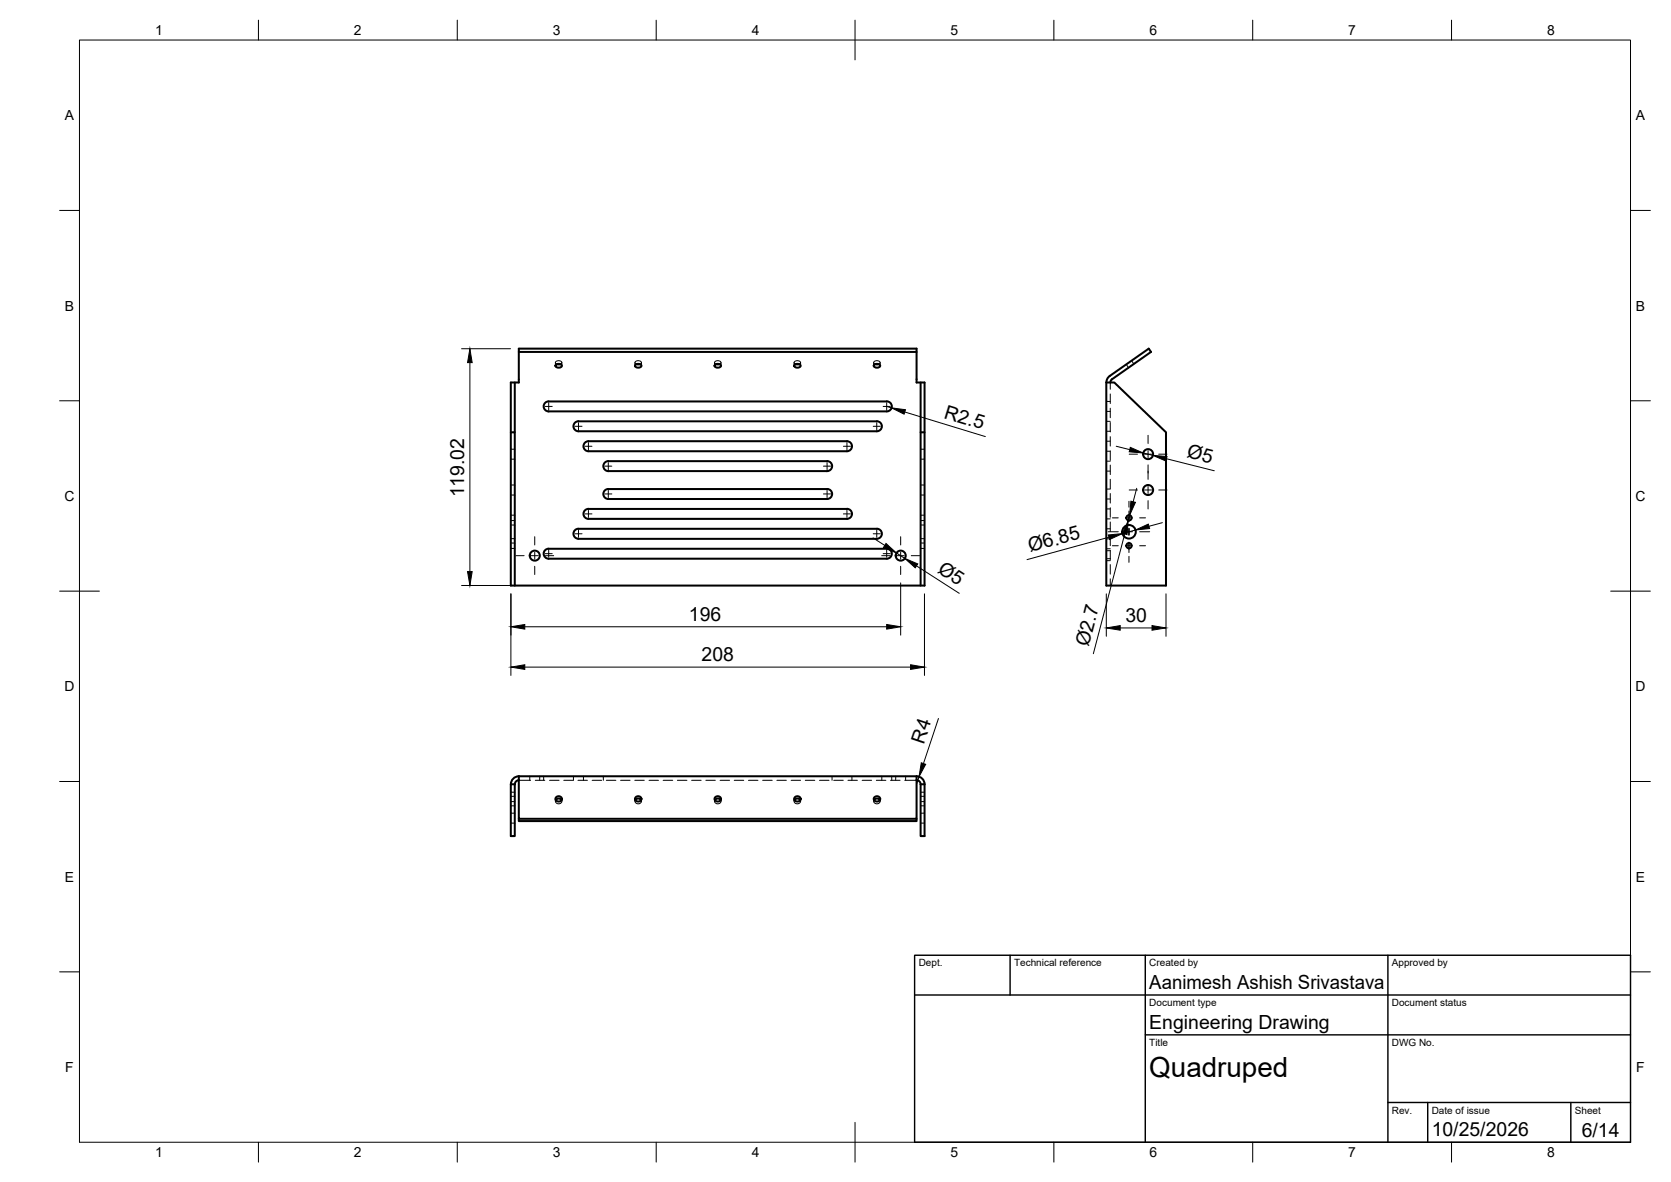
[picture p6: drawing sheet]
<svg xmlns="http://www.w3.org/2000/svg" width="420mm" height="297mm" viewBox="0 0 420 297" stroke-linecap="round" stroke-linejoin="round" font-family="sans-serif">
<!-- layer: Visible -->
<g fill="none" stroke="#000" stroke-width=".51">
<path d="M129.4 96.1v12.5M130.5 88.4v7.7h-2.1v51.1h104.1v-51.1h-2v-7.7M130.5 87.6h100v.8h-100zM139.7 91.7a.83 .83 0 0 1 .9-.3 .83 .83 0 0 1 .6 .7 .83 .83 0 0 1-.9 .3 .83 .83 0 0 1-.6-.7zM140.1 91.5h.8M159.7 91.7a.83 .83 0 0 1 .9-.3 .83 .83 0 0 1 .6 .7 .83 .83 0 0 1-.9 .3 .83 .83 0 0 1-.6-.7zM160.1 91.5h.8M179.7 91.7a.83 .83 0 0 1 .9-.3 .83 .83 0 0 1 .6 .7 .83 .83 0 0 1-.8 .3 .83 .83 0 0 1-.7-.7zM180.1 91.5h.8M199.8 91.7a.83 .83 0 0 1 .8-.3 .83 .83 0 0 1 .7 .7 .83 .83 0 0 1-.9 .3 .83 .83 0 0 1-.6-.7zM200.1 91.5h.8M219.8 91.7a.83 .83 0 0 1 .8-.3 .83 .83 0 0 1 .7 .7 .83 .83 0 0 1-.9 .3 .83 .83 0 0 1-.6-.7z"/>
<path d="M220.1 91.5h.8M231.5 96.1v51.1M278.2 96.1h2l13 12.5v38.6h-15zM279.2 96.1l.4-.8 9.8-6.9-.6-.8-9.8 6.9-.7 .9-.1 .7M128.4 108.6h1v38.6M137.9 100.9h85.1a1.26 1.26 0 0 1 1.2 1.2 1.26 1.26 0 0 1-1.2 1.3h-85.1M138 100.9a1.26 1.26 0 0 0-1.3 1.2 1.26 1.26 0 0 0 1.3 1.3M146.9 111.4l1.1-.5h65a1.26 1.26 0 0 1 1.2 1.2 1.26 1.26 0 0 1-1.2 1.3h-65a1.26 1.26 0 0 1-1.2-.7 1.26 1.26 0 0 1 .1-1.3zM153 115.9h55M208 115.9a1.26 1.26 0 0 1 1.2 1.2 1.26 1.26 0 0 1-1.2 1.3h-55a1.26 1.26 0 0 1-1.3-1.3 1.26 1.26 0 0 1 1.3-1.2M220.5 105.9h-75.1a1.26 1.26 0 0 0-1.2 1.2 1.26 1.26 0 0 0 1.2 1.3h75.1M220.5 105.9a1.26 1.26 0 0 1 1.2 1.2 1.26 1.26 0 0 1-1.2 1.3"/>
<path d="M231.5 108.6h1M137.9 137.9h85.1a1.26 1.26 0 0 1 1.2 1.2 1.26 1.26 0 0 1-1.2 1.3h-85.1M138 137.9a1.26 1.26 0 0 0-1.3 1.2 1.26 1.26 0 0 0 1.3 1.3M148 127.9h65M148 127.9a1.26 1.26 0 0 0-1.3 1.2 1.26 1.26 0 0 0 1.3 1.3h65a1.26 1.26 0 0 0 1.2-1.3 1.26 1.26 0 0 0-1.2-1.2M151.9 123.4l1.1-.5h55a1.26 1.26 0 0 1 1.2 1.2 1.26 1.26 0 0 1-1.2 1.3h-55a1.26 1.26 0 0 1-1.2-.7 1.26 1.26 0 0 1 .1-1.3zM220.5 132.9h-75.1a1.26 1.26 0 0 0-1.2 1.2 1.26 1.26 0 0 0 1.2 1.3h75.1M220.5 132.9a1.26 1.26 0 0 1 1.2 1.2 1.26 1.26 0 0 1-1.2 1.3M128.4 197.1h1v13h-1zM130.5 195.1v10.7h100v-10.7M130.5 195.1h100M130.5 196.1a1.01 1.01 0 0 0-1 1"/>
<path d="M130.5 195.1a2 2 0 0 0-2 2M230.5 196.1a1.01 1.01 0 0 1 1 1M230.5 195.1a2 2 0 0 1 2 2M231.5 197.1v13h1v-13M231.5 197.1h1M130.5 205.8v.5h100v-.5M139.7 201l.8-.3 .7 .3M139.9 200.3a.72 .72 0 0 1 1.1 0 .72 .72 0 0 1-.2 1.1 .71 .71 0 0 1-.9-.2 .71 .71 0 0 1 0-.9zM159.7 201l.8-.3 .7 .3M159.9 200.3a.72 .72 0 0 1 1.1 0 .72 .72 0 0 1-.2 1.1 .71 .71 0 0 1-.9-.2 .71 .71 0 0 1 0-.9zM179.7 201l.8-.3 .7 .3M179.9 200.3a.72 .72 0 0 1 1.1 0 .72 .72 0 0 1-.2 1.1 .71 .71 0 0 1-.9-.2 .71 .71 0 0 1 0-.9z"/>
<path d="M199.8 201l.7-.3 .7 .3M199.9 200.3a.72 .72 0 0 1 1.2 0 .72 .72 0 0 1-.3 1.1 .71 .71 0 0 1-.9-.2 .71 .71 0 0 1 0-.9zM219.8 201l.7-.3 .7 .3M219.9 200.3a.72 .72 0 0 1 1.2 0 .72 .72 0 0 1-.3 1.1 .71 .71 0 0 1-.9-.2 .71 .71 0 0 1 0-.9z"/>
<circle cx="288.7" cy="114.1" r="1.26"/>
<circle cx="134.5" cy="139.6" r="1.26"/>
<circle cx="226.5" cy="139.6" r="1.26"/>
<circle cx="283.9" cy="137.1" r=".67"/>
<circle cx="283.9" cy="130.1" r=".67"/>
<circle cx="283.9" cy="133.6" r="1.7"/>
<circle cx="288.7" cy="123.1" r="1.26"/>
</g>
<!-- layer: Hidden -->
<g fill="none" stroke="#000" stroke-width=".25">
<path d="M139.7 91.1v.8M140.1 91.5a.48 .48 0 0 1-.4-.6 .48 .48 0 0 1 .7-.3l.3 .1a.44 .44 0 0 1 .6 .3 .44 .44 0 0 1-.5 .5M141.3 91.1v.8M159.7 91.1v.8M160.1 91.5a.48 .48 0 0 1-.4-.6 .48 .48 0 0 1 .7-.3l.3 .1a.44 .44 0 0 1 .6 .3 .44 .44 0 0 1-.4 .5M161.3 91.1v.8M179.7 91.1v.8M180.1 91.5a.44 .44 0 0 1-.4-.5 .44 .44 0 0 1 .5-.3h.5a.44 .44 0 0 1 .6 .3 .44 .44 0 0 1-.4 .5M181.3 91.1v.8M199.7 91.1v.8M200.1 91.5a.44 .44 0 0 1-.4-.5 .44 .44 0 0 1 .5-.3h.5a.44 .44 0 0 1 .6 .3 .44 .44 0 0 1-.4 .5M201.3 91.1v.8"/>
<path d="M219.7 91.1v.8M220.1 91.5a.48 .48 0 0 1-.4-.6 .48 .48 0 0 1 .7-.3l.3 .1a.44 .44 0 0 1 .6 .3 .44 .44 0 0 1-.4 .5M221.3 91.1v.8M279.2 96.1v1.7M279.2 99v2.4M283.2 91.6l.6 .8M284.5 90.6l.6 .9M128.4 112.9h1M128.4 115.4h1M231.5 112.9h1M231.5 115.4h1M278.2 103.4h1"/>
<path d="M278.2 100.9h1M278.2 118.4h1M278.2 115.9h1M278.2 108.4h1M278.2 105.9h1M278.2 113.4h1M278.2 110.9h1M279.2 102.6v2.4M279.2 106.2v2.3M279.2 109.7v2.4M279.2 113.3v2.4M279.2 116.9v2.4"/>
<path d="M128.4 121.9h1M128.4 124.4h1M128.4 130.8h1M128.4 129.5h1M128.4 137.8h1M128.4 136.5h1M128.4 135.4h1M128.4 131.9h1M231.5 121.9h1M231.5 124.4h1M231.5 130.8h1M231.5 129.5h1"/>
<path d="M231.5 137.8h1M231.5 136.5h1M231.5 135.4h1M231.5 131.9h1M278.2 125.4h1M278.2 122.9h1M278.2 137.9h1M278.2 130.4h1M278.2 127.9h1M278.2 135.4h1M278.2 132.9h1M278.2 138.4h1"/>
<path d="M279.2 120.4v2.4M279.2 124v2.4M279.2 127.6v2.4M279.2 131.2v2.3M279.2 134.8v2.3M279.2 138.3v2.4M278.2 140.4h1M278.2 140.9h1M279.2 141.9v2.4M279.2 145.5v1.7M128.4 199.1h1M130.5 196.1h2.9"/>
<path d="M133.2 195.1v1M134.6 196.1h2.4M135.7 195.1v1M136.7 195.1v1M138.2 196.1h2.4M141.8 196.1h2.3M144.2 195.1v1M145.3 196.1h2.4M146.7 195.1v1M148.9 196.1h2.4M151.7 195.1v1M152.5 196.1h2.4"/>
<path d="M156 196.1h2.4M159.6 196.1h2.4M163.2 196.1h2.4M166.8 196.1h2.3M170.3 196.1h2.4M173.9 196.1h2.4M177.5 196.1h2.4M181.1 196.1h2.3M184.6 196.1h2.4M188.2 196.1h2.4M191.8 196.1h2.4M195.3 196.1h2.4"/>
<path d="M198.9 196.1h2.4M202.5 196.1h2.4M206.1 196.1h2.3M209.2 195.1v1M209.6 196.1h2.4M213.2 196.1h2.4M214.2 195.1v1M216.8 196.1h2.4M220.3 196.1h2.4M221.7 195.1v1M223.9 196.1h2.4M224.2 195.1v1"/>
<path d="M225.2 195.1v1M227.5 196.1h3M227.7 195.1v1M231.5 199.1h1M128.4 204.4h1M128.4 206.8h1M128.4 201.5h1M128.4 200.1h1M128.4 202.5h1M139.7 200.8v.5M139.7 201a.77 .77 0 0 0 .8 1 .77 .77 0 0 0 .7-1M141.3 200.8v.5"/>
<path d="M159.7 200.8v.5M159.7 201a.76 .76 0 0 0 .8 1 .76 .76 0 0 0 .7-1M161.3 200.8v.5M179.7 200.8v.5M179.7 201a.76 .76 0 0 0 .8 1 .76 .76 0 0 0 .7-1M181.3 200.8v.5M199.7 200.8v.5M199.7 201a.76 .76 0 0 0 .8 1 .76 .76 0 0 0 .7-1M201.3 200.8v.5M219.7 200.8v.5M219.8 201a.76 .76 0 0 0 .7 1 .76 .76 0 0 0 .7-1M221.3 200.8v.5"/>
<path d="M231.5 204.4h1M231.5 206.8h1M231.5 201.5h1M231.5 200.1h1M231.5 202.5h1"/>
</g>
<!-- layer: BORDER -->
<g fill="none" stroke="#000" stroke-width=".25">
<path d="M20 10.1h390v276.9h-390zM65 5.1v5M115 5.1v5M165 5.1v5M215 5.1v10M265 5.1v5M315 5.1v5M365 5.1v5M15 52.9h5M410 52.9h5M15 100.7h5M410 100.7h5"/>
<path d="M15 148.6h10M405 148.6h10M15 196.4h5M410 196.4h5M15 244.2h5M410 244.2h5M65 287v5M115 287v5M165 287v5M215 282.1v9.9M265 287v5M315 287v5"/>
<path d="M365 287v5"/>
</g>
<!-- layer: TITLEBLOCK -->
<path d="M230 240.1h180v46.9h-180zM230 250h180M254 240.1v9.9M288 240.1v46.9M349 240.1v46.9M288 260.1h122M349 277.1h61M359 277.1v9.9M395 277.1v9.9" fill="none" stroke="#000" stroke-width=".36"/>
<!-- layer: Smart Centers -->
<g fill="none" stroke="#000" stroke-width=".25">
<path d="M137.1 102.1h1.8M138 101.2v1.8M144.6 107.1h1.7M145.5 106.2v1.8M147.1 112.1h1.7M148 111.2v1.8M152.1 117.1h1.7M153 116.3v1.7M207.1 117.1h1.8M208 116.3v1.7M212.1 112.1h1.7M213 111.2v1.8"/>
<path d="M219.6 107.1h1.7M220.5 106.2v1.8M222.1 102.1h1.7M222.9 101.2v1.8M283.9 114.1h2.1M287.8 114.1h1.8M288.7 109.4v2M288.7 113.2v1.8M288.7 116.8v3.7M291.4 114.1h2M129.7 139.6h2.1M133.6 139.6h1.7"/>
<path d="M134.5 134.9v2.1M134.5 138.8v1.7M137.1 139.1h1.8M137.1 139.6h2.1M138 138.2v1.8M144.6 134.1h1.7M145.5 133.3v1.7M147.1 129.1h1.7M148 128.3v1.7M152.1 124.1h1.7M153 123.2v1.8M207.1 124.1h1.8"/>
<path d="M208 123.2v1.8M212.1 129.1h1.7M213 128.3v1.7M219.6 134.1h1.7M220.5 133.3v1.7M221.7 139.6h2.1M222.1 139.1h1.7M222.9 138.2v1.8M225.6 139.6h1.8M226.5 134.9v2.1M226.5 138.8v1.7M229.1 139.6h2.1"/>
<path d="M278.7 133.6h2.5M279.7 137.1h1.5M279.7 130.1h1.5M283 133.6h1.8M283 137.1h1.8M283 130.1h1.8M283.9 126v1.5M283.9 128.4v2.6M283.9 132.7v1.8M283.9 136.2v2.7M283.9 139.8v1.5M283.9 123.1h2.1"/>
<path d="M286.6 133.6h2.5M286.6 137.1h1.4M286.6 130.1h1.4M287.8 123.1h1.8M288.7 122.2v1.8M288.7 125.8v2.1M291.4 123.1h2M134.5 142.3v2.1M226.5 142.3v2.1"/>
</g>
<!-- layer: FD_Dimensions -->
<g fill="none" stroke="#000" stroke-width=".25">
<path d="M116.1 87.6h12.3M118.2 91.1v52.5M222.9 102.1l1.3 .4M227.5 103.5l20.3 6.2M280.7 112.1l3.4 .9M287.5 113.8l2.4 .6M293.3 115.3l12 3M219.5 135.2l3 1.9M225.4 139l2.1 1.3M278.8 135l-20.6 5.6M282.8 134.2l-7.9 30.1M284 129.5l-.3 1.3"/>
<path d="M285.5 133.2l-3.3 .9M285.8 122.7l-.9 3.4M292.3 131.3l-3.4 1M116.1 147.1h12.3M128.5 149.2v20.5M132 157.5h90.9M226.5 146.5v13.1M230.4 142.2l10.8 6.9M232.5 149.2v20.5M278.2 149.2v10.7M281.7 157.8h8M293.2 149.2v10.7"/>
<path d="M132 167.6h97M231.1 195.2l-.6 1.9M236 180.6l-3.8 11.3"/>
</g>
<g fill="#000" stroke="#000" stroke-width=".25">
<path d="M118.2 87.6l.5 3.5h-1.1zM224.2 102.5l3.5 .5-.4 1.1zM284.2 112.4l3.3 1.4-3.6-.3zM289.9 114.4l3.5 .3-.3 1.2zM222.8 136.6l2.6 2.4-3.3-1.4zM278.7 134.4l3.5-.3-3.2 1.5zM283.7 130.8l-.3 3.5-1.2-.3zM284.4 125.9l1.1 .3-1.5 3.3zM285.5 133.2l3.2-1.5 .4 1.1zM117.6 143.6h1.1l-.5 3.5zM128.5 157.5l3.5-.6v1.2zM222.9 156.9l3.6 .6-3.6 .6z"/>
<path d="M227.5 140.3l3.3 1.4-.7 1zM278.2 157.8l3.5-.6v1.2zM289.7 157.2l3.5 .6-3.5 .6zM128.5 167.6l3.5-.5v1.1zM229 167.1l3.5 .5-3.5 .6zM231.6 191.7l1.1 .4-1.6 3.1z"/>
</g>
<text font-size="7" x="289" y="270.6">Quadruped</text>
<g font-size="4.9">
<text x="237.2" y="105" transform="rotate(17 237.2 105)">R2.5</text>
<text x="298.2" y="114.9" transform="rotate(14 298.2 114.9)">Ø5</text>
<text x="116.7" y="125" transform="rotate(-90 116.7 125)">119.02</text>
<text x="235.5" y="143.6" transform="rotate(33 235.5 143.6)">Ø5</text>
<text x="259" y="138.8" transform="rotate(-15 259 138.8)">Ø6.85</text>
<text x="173.2" y="156">196</text>
<text x="283" y="156.3">30</text>
<text x="176.4" y="166.2">208</text>
<text x="273.7" y="162.7" transform="rotate(-75 273.7 162.7)">Ø2.7</text>
<text x="232.3" y="187.2" transform="rotate(-72 232.3 187.2)">R4</text>
<text x="289" y="248.5">Aanimesh Ashish Srivastava</text>
<text x="289" y="258.6">Engineering Drawing</text>
<text x="360" y="285.5">10/25/2026</text>
<text x="397.7" y="285.7">6/14</text>
</g>
<g font-size="3.5">
<text x="39" y="8.8">1</text>
<text x="89" y="8.8">2</text>
<text x="139" y="8.8">3</text>
<text x="189" y="8.8">4</text>
<text x="239" y="8.8">5</text>
<text x="289" y="8.8">6</text>
<text x="339" y="8.8">7</text>
<text x="389" y="8.8">8</text>
<text x="16.3" y="30.2">A</text>
<text x="411.3" y="30.2">A</text>
<text x="16.3" y="78">B</text>
<text x="411.3" y="78">B</text>
<text x="16.2" y="125.9">C</text>
<text x="411.2" y="125.9">C</text>
<text x="16.2" y="173.7">D</text>
<text x="411.2" y="173.7">D</text>
<text x="16.3" y="221.6">E</text>
<text x="411.3" y="221.6">E</text>
<text x="16.4" y="269.4">F</text>
<text x="411.4" y="269.4">F</text>
<text x="39" y="290.8">1</text>
<text x="89" y="290.8">2</text>
<text x="139" y="290.8">3</text>
<text x="189" y="290.8">4</text>
<text x="239" y="290.8">5</text>
<text x="289" y="290.8">6</text>
<text x="339" y="290.8">7</text>
<text x="389" y="290.8">8</text>
</g>
<g font-size="2.5">
<text x="231" y="242.9">Dept.</text>
<text x="255" y="242.9">Technical reference</text>
<text x="289" y="242.9">Created by</text>
<text x="350" y="242.9">Approved by</text>
<text x="289" y="252.8">Document type</text>
<text x="350" y="252.8">Document status</text>
<text x="289" y="262.9">Title</text>
<text x="350" y="262.9">DWG No.</text>
<text x="350" y="279.9">Rev.</text>
<text x="360" y="279.9">Date of issue</text>
<text x="396" y="279.9">Sheet</text>
</g>
</svg>
